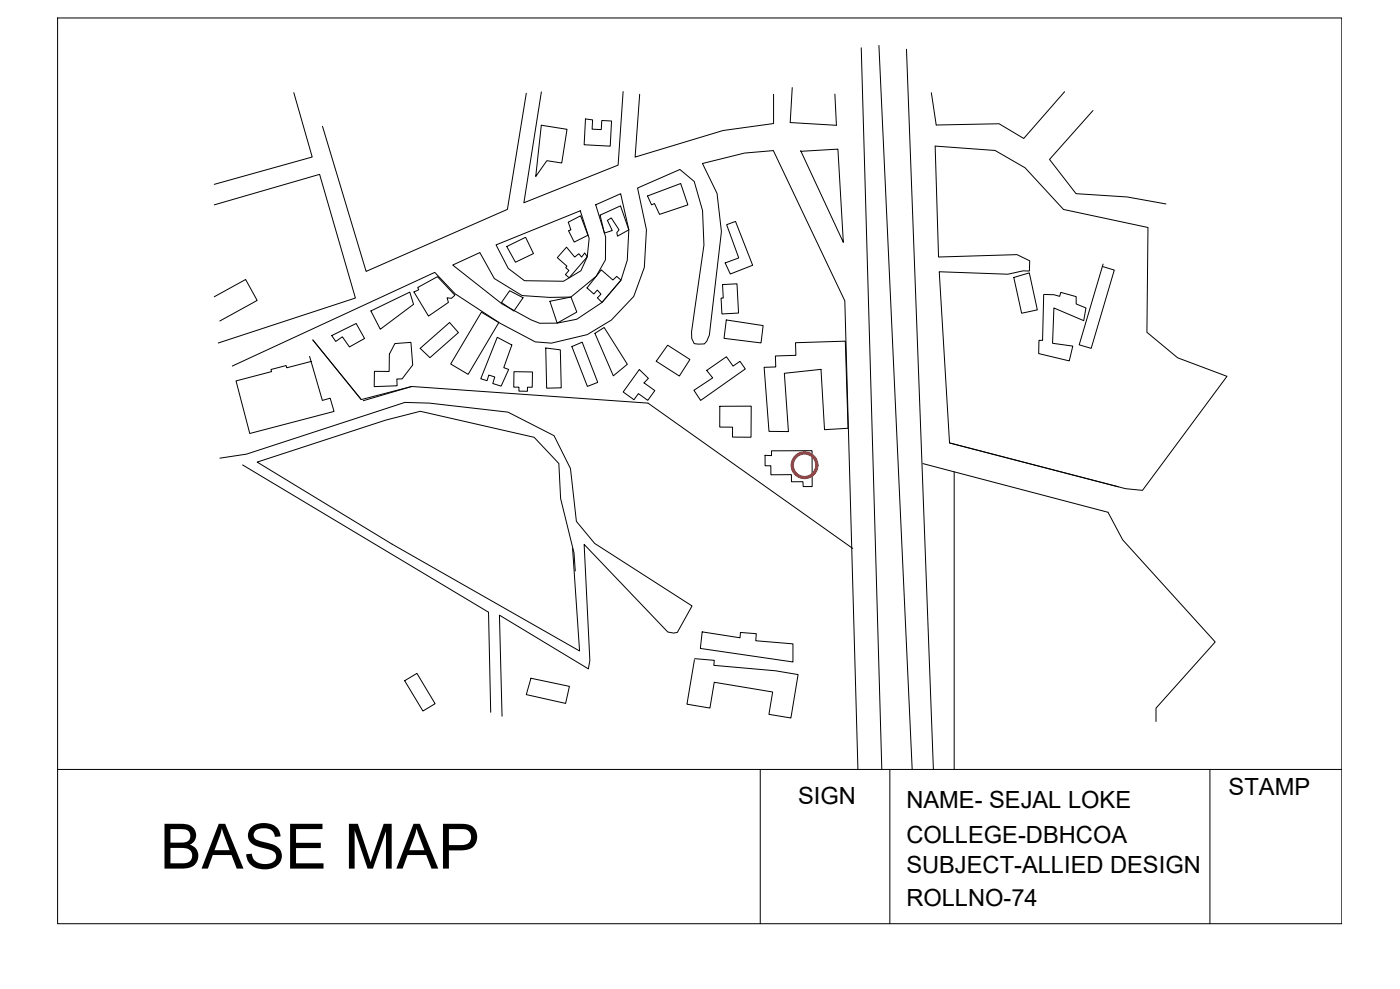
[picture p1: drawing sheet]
<svg xmlns="http://www.w3.org/2000/svg" width="841mm" height="594mm" viewBox="0 0 841 594" stroke-linecap="round" stroke-linejoin="round" font-family="sans-serif">
<!-- layer: 0 -->
<g fill="none" stroke="#000" stroke-width=".6">
<path d="M35 11h771v544h-771zM517 29l13 433M528 27l20 435M545 30l16 432M177 56l11 38-59 17M316 56l-11 70-85 37-26-87M374 55l-3 44-56 23 10-67M384 57l-2 37 52-16 31-4v-17M476 53l-1 21 27 1v-18M640 55l-25 28-15-9-38 1-3-19M325 75l16 3-4 20-8-1-7 9zM352 71l4 1v6h5v-6l6 1v15l-16-1z"/>
<path d="M657 66l-27 30 16 20 31 2 23 5M481 90l26 56-4-56-22 1M389 118l20-8 4 13-17 6-3-7-2 1zM129 123l63-18 22 74-83 27M341 133l8-3 4 11-8 4-3-6 1-1zM360 129l13-5 5 14-7 4v-2l1-2-5-7-2 1 3 6-5 2zM437 135l5-2 10 26-13 6-3-7 8-3zM272 159l16-7 9 15 17 11 16 1 13-1 15-12 6-10v-14l-6-19 15-7 5 22-1 18-4 12-11 14-16 10-11 2h-11l-5-2-17-9zM298 147l51-20 5 16-1 11-4 9-10 6h-24l-10-8zM304 148l12-5 4 9-10 6zM335 154l5-6 5 6 3-2 1 2 2-2 2 2-11 13-2-2 2-3-2-1 1-1-6-5M663 159l-15 48 8 2 13-47-7-2"/>
<path d="M129 178l19-10 6 12-22 13M251 173l12-7 10 11-2 2h-2v3l-12 8-8-15 3-1zM306 175l8 4-5 8-8-5zM361 162l7 6 2-2 3 2-11 14-3-3 2-2-2-3-2 3-4-4zM434 171l9-1 1 18-10 1-1-10h1zM609 167l9-3 5 22-9 2zM627 177h6l4 1v-2l9 2v5l6 2-1 8-18-8-1 21 12 2-2 9-18-5v-8h2l1-27M223 187l23-12 2 8-20 15zM289 188l11 6-19 31-10-6zM330 181l13-3 4 9-12 7zM436 192l22 4-1 10-22-3zM140 220l121-56 12 12 27 18 22 11 9 1 22-5 14-9 14-14 6-17 1-23-5-25 25-11 9 7 5 17 1 21-8 52 1 4 1 3 6 1 2-2 1-4 7-62-2-23-9-18 25-6 18-2 43 91 7 281"/>
<path d="M186 214l8 27 4-2 3 8-51 13-8-31 21-6v-1l9-2v1l15-4M199 202l15-8 5 9-9 5-4-6-4 3zM237 206h10l1 13-6 9h-4l1 4h-14v-9h9v-10zM252 209l18-15 5 6-17 15zM299 203l8 4-4 14 3 1-5 10-5-2 1-4-3-1-1 4-4-2zM328 209l9 1v23h-9zM344 208l6-2 9 24-6 2zM357 200l6-3 14 22-9 7zM401 207l13 9-6 10-14-9zM466 214l12-1v-7l30-1 1 52-14 1-2-36-22 2 3 35h-12l-3-38 7-1zM247 232l-30 8-29-36 29 36M309 223h11v10h-3v2h-5v-2h-3v-9"/>
<path d="M384 222l6 5-3 3 6 5-4 5-5-4-3 4-7-5zM425 223l11-9 4 6 5-3 3 5-27 19-4-7 11-7zM218 241l29-9 142 10 123 87M432 244h19v19h-11v-6h-8zM132 275l16-2 95-31h15l47 6 28 14 10 19 3 32 11 13 59 38-9 16h-2h-4l-50-53 3 70-1 5-53-32 2 60M146 279l147 89 2 60M460 274h3v-3h25v21h-6v-3h-7v-4h-12v-5h-3zM554 278l112 30 8 16 56 62-36 39v8M570 266l106 28 10 1 51-69-30-11-18-15 1-63-51-11-23-25-18-11-36-2 2 66 47-1 8 4-1 6h-3l-10 2-41-2 6 103 102 26M573 283v179M344 329l4 62-112-64-82-49 78-26 20-5 69 16 15 15 1 21 8 33 1 11M422 380l23 3v-3l9 1v4l22 2v11l-55-8z"/>
<path d="M417 396l12 1v3l37 3 13 2-4 26-13-2 2-13-35-6-3 15-13-2 4-27M243 409l7-5 11 19-7 4zM319 407l23 5-2 11-24-6zM35 462h771M457 462v93M535 462v93M727 462v93"/>
</g>
<circle cx="483" cy="279" r="7" fill="none" stroke="#ed1f24" stroke-width="2"/>
<text font-size="37.6" x="96" y="522">BASE MAP</text>
<g font-size="14.2">
<text x="738" y="478">STAMP</text>
<text x="479" y="483">SIGN</text>
<text x="544" y="485">NAME- SEJAL LOKE</text>
<text x="544" y="506">COLLEGE-DBHCOA</text>
<text x="544" y="525">SUBJECT-ALLIED DESIGN</text>
<text x="544" y="544">ROLLNO-74</text>
</g>
</svg>
